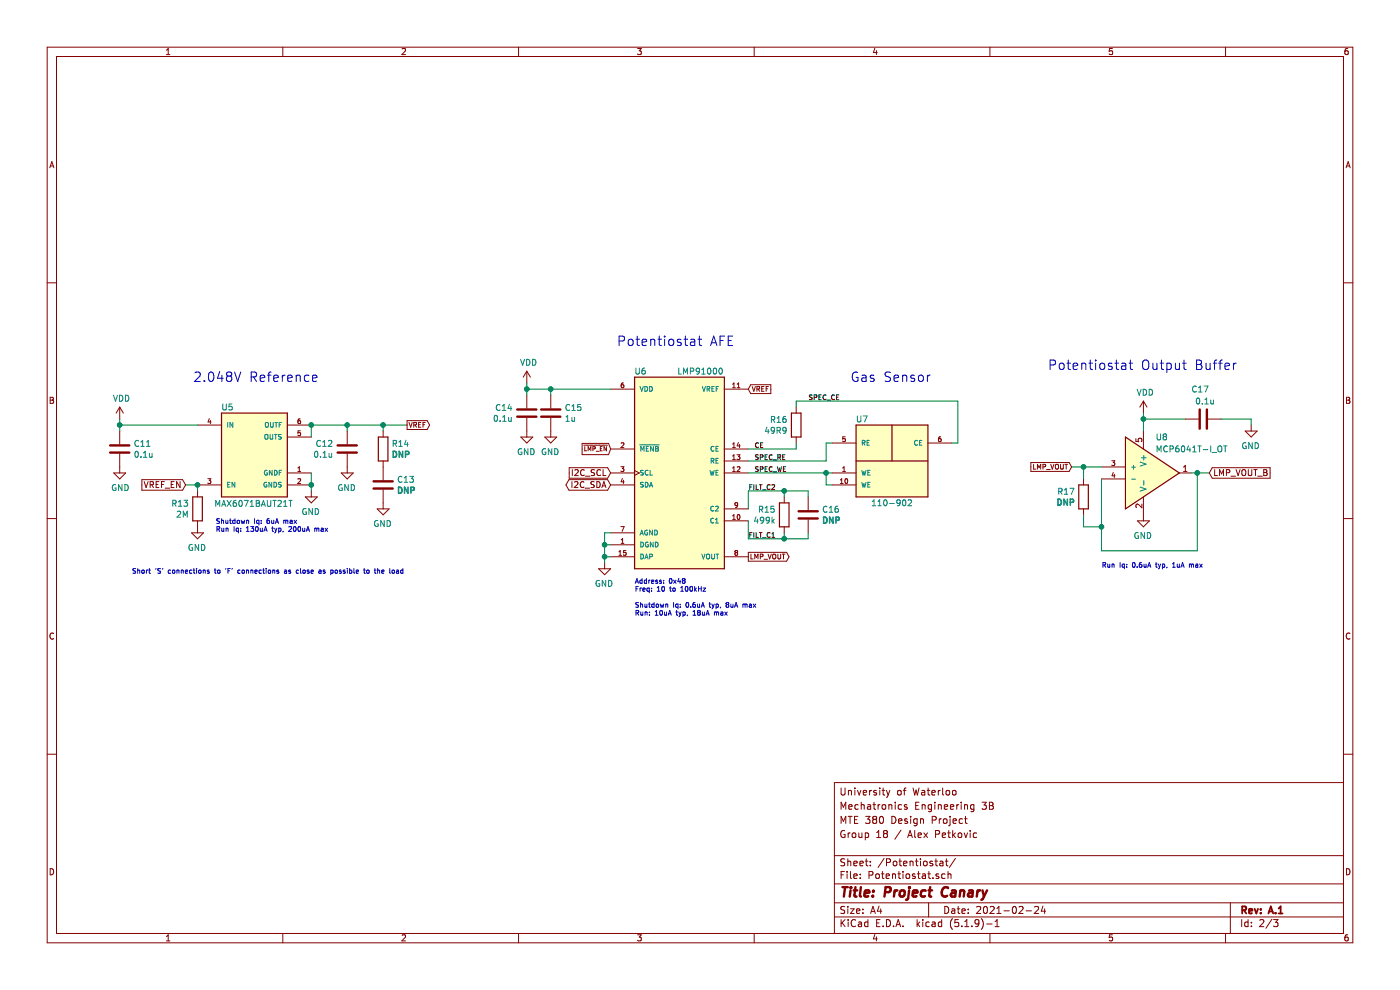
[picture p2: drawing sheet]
EESchema Schematic File Version 4
EELAYER 30 0
EELAYER END
$Descr A4 11693 8268
encoding utf-8
Sheet 2 3
Title "Project Canary"
Date "2021-02-24"
Rev "A.1"
Comp ""
Comment1 "Group 18 / Alex Petkovic"
Comment2 "MTE 380 Design Project"
Comment3 "Mechatronics Engineering 3B"
Comment4 "University of Waterloo"
$EndDescr
$Comp
L JetkovKiCADLib:LMP91000 U?
U 1 1
P 5800 4050
AR Path="/605CEBF3" Ref="U?"  Part="1" 
AR Path="/605B4CA4/605CEBF3" Ref="U6"  Part="1" 
F 0 "U6" H 5350 5000 50  0000 C CNN
F 1 "LMP91000" H 5850 5000 50  0000 C CNN
F 2 "JetkovKiCADLib:LMP91000" H 5300 2900 50  0001 L BNN
F 3 "http://www.ti.com/general/docs/suppproductinfo.tsp?distId=10&gotoUrl=http%3A%2F%2Fwww.ti.com%2Flit%2Fgpn%2Flmp91000" H 5300 2900 50  0001 L BNN
F 4 "LMP91000SD/NOPB" H 5750 3150 40  0001 C CNN "Part Number"
F 5 "Texas Instruments" H 5750 3150 40  0001 C CNN "Manufacturer"
F 6 "IC AFE 1 CHAN 8BIT 14WSON" H 5750 3150 40  0001 C CNN "Description"
F 7 "-40°C +85°C" H 5600 3150 40  0001 C CNN "Temp Range"
	1    5800 4050
	1    0    0    -1  
$EndComp
Text GLabel 5100 4050 0    50   BiDi ~ 0
I2C_SDA
Text GLabel 5100 3950 0    50   Input ~ 0
I2C_SCL
$Comp
L power:GND #PWR?
U 1 1
P 5050 4700
AR Path="/605CEBFB" Ref="#PWR?"  Part="1" 
AR Path="/605B4CA4/605CEBFB" Ref="#PWR048"  Part="1" 
F 0 "#PWR048" H 5050 4450 50  0001 C CNN
F 1 "GND" H 5055 4527 50  0000 C CNN
F 2 "" H 5050 4700 50  0001 C CNN
F 3 "" H 5050 4700 50  0001 C CNN
	1    5050 4700
	-1   0    0    -1  
$EndComp
Wire Wire Line
	5050 4700 5050 4650
Wire Wire Line
	5050 4450 5100 4450
Wire Wire Line
	5100 4550 5050 4550
Connection ~ 5050 4550
Wire Wire Line
	5050 4550 5050 4450
Wire Wire Line
	5100 4650 5050 4650
Connection ~ 5050 4650
Wire Wire Line
	5050 4650 5050 4550
$Comp
L Device:R R?
U 1 1
P 6650 3550
AR Path="/605CEC09" Ref="R?"  Part="1" 
AR Path="/605B4CA4/605CEC09" Ref="R16"  Part="1" 
F 0 "R16" H 6720 3596 50  0000 L CNN
F 1 "49R9" H 6720 3505 50  0000 L CNN
F 2 "JetkovKiCADLib:R_0402_NoSilk" V 6580 3550 50  0001 C CNN
F 3 "https://www.seielect.com/catalog/sei-rmcf_rmcp.pdf" H 6650 3550 50  0001 C CNN
F 4 "RES 49.9 OHM 1% 1/16W 0402" H 6650 3550 50  0001 C CNN "Description"
F 5 "Stackpole Electronics Inc" H 6650 3550 50  0001 C CNN "Manufacturer"
F 6 "RMCF0402FT49R9" H 6650 3550 50  0001 C CNN "Part Number"
F 7 "-55°C +155°C" H 6650 3550 50  0001 C CNN "Temp Range"
	1    6650 3550
	-1   0    0    -1  
$EndComp
Wire Wire Line
	6650 3350 6650 3400
Wire Wire Line
	6650 3750 6650 3700
$Comp
L JetkovKiCADLib:SPEC-110-902 U?
U 1 1
P 7450 3850
AR Path="/605CEC15" Ref="U?"  Part="1" 
AR Path="/605B4CA4/605CEC15" Ref="U7"  Part="1" 
F 0 "U7" H 7200 4200 50  0000 C CNN
F 1 "110-902" H 7450 3500 50  0000 C CNN
F 2 "JetkovKiCADLib:SPEC-110-902" H 7200 3250 50  0001 L BNN
F 3 "http://www.spec-sensors.com/wp-content/uploads/2016/06/RESP_IRR_20-C-Package-110-902.pdf" H 7750 3400 50  0001 L BNN
F 4 "110-902" H 7500 3150 40  0001 C CNN "Part Number"
F 5 "SPEC Sensors, LLC" H 7500 3150 40  0001 C CNN "Manufacturer"
F 6 "SENS GAS AIR QUAL ANALG CUR MOD" H 7500 3150 40  0001 C CNN "Description"
F 7 "-10°C +40°C" H 7500 3150 40  0001 C CNN "Temp Range"
	1    7450 3850
	1    0    0    -1  
$EndComp
Wire Wire Line
	6950 3700 6900 3700
Wire Wire Line
	6900 3700 6900 3850
Wire Wire Line
	6950 3950 6900 3950
Wire Wire Line
	6950 4050 6900 4050
Wire Wire Line
	6900 4050 6900 3950
Connection ~ 6900 3950
Wire Wire Line
	7950 3700 8000 3700
Wire Wire Line
	8000 3700 8000 3350
Wire Wire Line
	6650 3350 8000 3350
$Comp
L Device:R R?
U 1 1
P 6550 4300
AR Path="/605CEC24" Ref="R?"  Part="1" 
AR Path="/605B4CA4/605CEC24" Ref="R15"  Part="1" 
F 0 "R15" H 6620 4346 50  0000 L CNN
F 1 "499k" H 6620 4255 50  0000 L CNN
F 2 "JetkovKiCADLib:R_0402_NoSilk" V 6480 4300 50  0001 C CNN
F 3 "https://www.seielect.com/catalog/sei-rmcf_rmcp.pdf" H 6550 4300 50  0001 C CNN
F 4 "RES 499K OHM 1% 1/16W 0402" H 6550 4300 50  0001 C CNN "Description"
F 5 "Stackpole Electronics Inc" H 6550 4300 50  0001 C CNN "Manufacturer"
F 6 "RMCF0402FT499K" H 6550 4300 50  0001 C CNN "Part Number"
F 7 "-55°C +155°C" H 6550 4300 50  0001 C CNN "Temp Range"
	1    6550 4300
	-1   0    0    -1  
$EndComp
$Comp
L Device:C C?
U 1 1
P 6750 4300
AR Path="/605CEC2A" Ref="C?"  Part="1" 
AR Path="/605B4CA4/605CEC2A" Ref="C16"  Part="1" 
F 0 "C16" H 6865 4346 50  0000 L CNN
F 1 "DNP" H 6865 4255 50  0000 L CNB
F 2 "JetkovKiCADLib:C_0402_NoSilk" H 6788 4150 50  0001 C CNN
F 3 "~" H 6750 4300 50  0001 C CNN
F 4 "~" H 6750 4300 50  0001 C CNN "Description"
F 5 "~" H 6750 4300 50  0001 C CNN "Manufacturer"
F 6 "~" H 6750 4300 50  0001 C CNN "Part Number"
F 7 "~" H 6750 4300 50  0001 C CNN "Temp Range"
	1    6750 4300
	1    0    0    -1  
$EndComp
Wire Wire Line
	6750 4150 6750 4100
Wire Wire Line
	6750 4100 6550 4100
Wire Wire Line
	6250 4100 6250 4250
Wire Wire Line
	6550 4150 6550 4100
Connection ~ 6550 4100
Wire Wire Line
	6550 4100 6250 4100
Wire Wire Line
	6750 4450 6750 4500
Wire Wire Line
	6750 4500 6550 4500
Wire Wire Line
	6250 4500 6250 4350
Wire Wire Line
	6550 4500 6550 4450
Connection ~ 6550 4500
Wire Wire Line
	6550 4500 6250 4500
Wire Wire Line
	6250 3750 6650 3750
Wire Wire Line
	6250 3850 6900 3850
Wire Wire Line
	6250 3950 6900 3950
$Comp
L Device:C C?
U 1 1
P 4600 3450
AR Path="/605CEC3F" Ref="C?"  Part="1" 
AR Path="/605B4CA4/605CEC3F" Ref="C15"  Part="1" 
F 0 "C15" H 4715 3496 50  0000 L CNN
F 1 "1u" H 4715 3405 50  0000 L CNN
F 2 "JetkovKiCADLib:C_0402_NoSilk" H 4638 3300 50  0001 C CNN
F 3 "https://media.digikey.com/pdf/Data%20Sheets/Samsung%20PDFs/CL05A105KP5NNNC_Spec.pdf" H 4600 3450 50  0001 C CNN
F 4 "CAP CER 1UF 10V X5R 0402" H 4600 3450 50  0001 C CNN "Description"
F 5 "Samsung Electro-Mechanics" H 4600 3450 50  0001 C CNN "Manufacturer"
F 6 "CL05A105KP5NNNC" H 4600 3450 50  0001 C CNN "Part Number"
F 7 "-55°C +85°C" H 4600 3450 50  0001 C CNN "Temp Range"
	1    4600 3450
	1    0    0    -1  
$EndComp
$Comp
L power:GND #PWR?
U 1 1
P 4600 3600
AR Path="/605CEC45" Ref="#PWR?"  Part="1" 
AR Path="/605B4CA4/605CEC45" Ref="#PWR047"  Part="1" 
F 0 "#PWR047" H 4600 3350 50  0001 C CNN
F 1 "GND" H 4605 3427 50  0000 C CNN
F 2 "" H 4600 3600 50  0001 C CNN
F 3 "" H 4600 3600 50  0001 C CNN
	1    4600 3600
	-1   0    0    -1  
$EndComp
Wire Wire Line
	5100 3250 4600 3250
Wire Wire Line
	4600 3250 4600 3300
$Comp
L JetkovKiCADLib:MAX6071BAUT21T U?
U 1 1
P 2350 3950
AR Path="/605CEC51" Ref="U?"  Part="1" 
AR Path="/605B4CA4/605CEC51" Ref="U5"  Part="1" 
F 0 "U5" H 1900 4500 50  0000 C CNN
F 1 "MAX6071BAUT21T" H 2118 3695 50  0000 C CNN
F 2 "JetkovKiCADLib:MAX6071BAUT21" H 1850 3150 50  0001 L BNN
F 3 "https://datasheets.maximintegrated.com/en/ds/MAX6070-MAX6071.pdf" H 2350 3950 50  0001 L BNN
F 4 "MAX6071BAUT21+T" H 2300 3450 40  0001 C CNN "Part Number"
F 5 "Maxim Integrated" H 2300 3450 40  0001 C CNN "Manufacturer"
F 6 "IC VREF SERIES 0.08% SOT23-6" H 2300 3450 40  0001 C CNN "Description"
F 7 "-40°C +125°C" H 2300 3450 40  0001 C CNN "Temp Range"
	1    2350 3950
	1    0    0    -1  
$EndComp
Text GLabel 6250 4650 2    40   Output ~ 0
LMP_VOUT
Wire Wire Line
	2600 3650 2600 3550
Wire Wire Line
	2600 3950 2600 4050
Connection ~ 2600 4050
Wire Wire Line
	2600 4050 2600 4100
$Comp
L power:GND #PWR?
U 1 1
P 2600 4100
AR Path="/605CEC5C" Ref="#PWR?"  Part="1" 
AR Path="/605B4CA4/605CEC5C" Ref="#PWR042"  Part="1" 
F 0 "#PWR042" H 2600 3850 50  0001 C CNN
F 1 "GND" H 2605 3927 50  0000 C CNN
F 2 "" H 2600 4100 50  0001 C CNN
F 3 "" H 2600 4100 50  0001 C CNN
	1    2600 4100
	-1   0    0    -1  
$EndComp
$Comp
L Device:C C?
U 1 1
P 2900 3750
AR Path="/605CEC62" Ref="C?"  Part="1" 
AR Path="/605B4CA4/605CEC62" Ref="C12"  Part="1" 
F 0 "C12" H 3015 3796 50  0000 L CNN
F 1 "0.1u" H 3015 3705 50  0000 L CNN
F 2 "JetkovKiCADLib:C_0402_NoSilk" H 2938 3600 50  0001 C CNN
F 3 "http://www.samsungsem.com/kr/support/product-search/mlcc/__icsFiles/afieldfile/2018/08/17/Data%20sheet_CL05A104KP5NNNC.pdf" H 2900 3750 50  0001 C CNN
F 4 "CAP CER 0.1UF 10V X5R 0402" H 2900 3750 50  0001 C CNN "Description"
F 5 "Samsung Electro-Mechanics" H 2900 3750 50  0001 C CNN "Manufacturer"
F 6 "CL05A104KP5NNNC" H 2900 3750 50  0001 C CNN "Part Number"
F 7 "-55°C +85°C" H 2900 3750 50  0001 C CNN "Temp Range"
	1    2900 3750
	-1   0    0    -1  
$EndComp
Wire Wire Line
	2900 3600 2900 3550
$Comp
L Device:C C?
U 1 1
P 1000 3750
AR Path="/605CEC69" Ref="C?"  Part="1" 
AR Path="/605B4CA4/605CEC69" Ref="C11"  Part="1" 
F 0 "C11" H 1115 3796 50  0000 L CNN
F 1 "0.1u" H 1115 3705 50  0000 L CNN
F 2 "JetkovKiCADLib:C_0402_NoSilk" H 1038 3600 50  0001 C CNN
F 3 "http://www.samsungsem.com/kr/support/product-search/mlcc/__icsFiles/afieldfile/2018/08/17/Data%20sheet_CL05A104KP5NNNC.pdf" H 1000 3750 50  0001 C CNN
F 4 "CAP CER 0.1UF 10V X5R 0402" H 1000 3750 50  0001 C CNN "Description"
F 5 "Samsung Electro-Mechanics" H 1000 3750 50  0001 C CNN "Manufacturer"
F 6 "CL05A104KP5NNNC" H 1000 3750 50  0001 C CNN "Part Number"
F 7 "-55°C +85°C" H 1000 3750 50  0001 C CNN "Temp Range"
	1    1000 3750
	1    0    0    -1  
$EndComp
$Comp
L power:GND #PWR?
U 1 1
P 1000 3900
AR Path="/605CEC6F" Ref="#PWR?"  Part="1" 
AR Path="/605B4CA4/605CEC6F" Ref="#PWR040"  Part="1" 
F 0 "#PWR040" H 1000 3650 50  0001 C CNN
F 1 "GND" H 1005 3727 50  0000 C CNN
F 2 "" H 1000 3900 50  0001 C CNN
F 3 "" H 1000 3900 50  0001 C CNN
	1    1000 3900
	1    0    0    -1  
$EndComp
Wire Wire Line
	1000 3550 1000 3600
$Comp
L power:GND #PWR?
U 1 1
P 1650 4400
AR Path="/605CEC76" Ref="#PWR?"  Part="1" 
AR Path="/605B4CA4/605CEC76" Ref="#PWR041"  Part="1" 
F 0 "#PWR041" H 1650 4150 50  0001 C CNN
F 1 "GND" H 1655 4227 50  0000 C CNN
F 2 "" H 1650 4400 50  0001 C CNN
F 3 "" H 1650 4400 50  0001 C CNN
	1    1650 4400
	-1   0    0    -1  
$EndComp
$Comp
L Device:R R?
U 1 1
P 1650 4250
AR Path="/605CEC7C" Ref="R?"  Part="1" 
AR Path="/605B4CA4/605CEC7C" Ref="R13"  Part="1" 
F 0 "R13" H 1720 4296 50  0000 L CNN
F 1 "2M" H 1720 4205 50  0000 L CNN
F 2 "JetkovKiCADLib:R_0402_NoSilk" V 1580 4250 50  0001 C CNN
F 3 "https://www.seielect.com/catalog/sei-rmcf_rmcp.pdf" H 1650 4250 50  0001 C CNN
F 4 "RES 2M OHM 1% 1/16W 0402" H 1650 4250 50  0001 C CNN "Description"
F 5 "Stackpole Electronics Inc" H 1650 4250 50  0001 C CNN "Manufacturer"
F 6 "RMCF0402FT2M00" H 1650 4250 50  0001 C CNN "Part Number"
F 7 "-55°C +155°C" H 1650 4250 50  0001 C CNN "Temp Range"
	1    1650 4250
	-1   0    0    -1  
$EndComp
Wire Wire Line
	1650 4100 1650 4050
Text GLabel 1550 4050 0    50   Input ~ 0
VREF_EN
Wire Wire Line
	1650 4050 1550 4050
Connection ~ 1650 4050
Wire Wire Line
	1000 3550 1650 3550
$Comp
L power:VDD #PWR?
U 1 1
P 1000 3500
AR Path="/605CEC87" Ref="#PWR?"  Part="1" 
AR Path="/605B4CA4/605CEC87" Ref="#PWR039"  Part="1" 
F 0 "#PWR039" H 1000 3350 50  0001 C CNN
F 1 "VDD" H 1015 3673 50  0000 C CNN
F 2 "" H 1000 3500 50  0001 C CNN
F 3 "" H 1000 3500 50  0001 C CNN
	1    1000 3500
	1    0    0    -1  
$EndComp
Wire Wire Line
	1000 3500 1000 3550
Connection ~ 1000 3550
Text GLabel 6250 3250 2    40   Input ~ 0
VREF
Text GLabel 3400 3550 2    40   Output ~ 0
VREF
$Comp
L Device:R R?
U 1 1
P 3200 3750
AR Path="/605CEC91" Ref="R?"  Part="1" 
AR Path="/605B4CA4/605CEC91" Ref="R14"  Part="1" 
F 0 "R14" H 3270 3796 50  0000 L CNN
F 1 "DNP" H 3270 3705 50  0000 L CNB
F 2 "JetkovKiCADLib:R_0402_NoSilk" V 3130 3750 50  0001 C CNN
F 3 "~" H 3200 3750 50  0001 C CNN
F 4 "~" H 3200 3750 50  0001 C CNN "Description"
F 5 "~" H 3200 3750 50  0001 C CNN "Manufacturer"
F 6 "~" H 3200 3750 50  0001 C CNN "Part Number"
F 7 "~" H 3200 3750 50  0001 C CNN "Temp Range"
	1    3200 3750
	1    0    0    -1  
$EndComp
$Comp
L Device:C C?
U 1 1
P 3200 4050
AR Path="/605CEC97" Ref="C?"  Part="1" 
AR Path="/605B4CA4/605CEC97" Ref="C13"  Part="1" 
F 0 "C13" H 3315 4096 50  0000 L CNN
F 1 "DNP" H 3315 4005 50  0000 L CNB
F 2 "JetkovKiCADLib:C_0402_NoSilk" H 3238 3900 50  0001 C CNN
F 3 "~" H 3200 4050 50  0001 C CNN
F 4 "~" H 3200 4050 50  0001 C CNN "Description"
F 5 "~" H 3200 4050 50  0001 C CNN "Manufacturer"
F 6 "~" H 3200 4050 50  0001 C CNN "Part Number"
F 7 "~" H 3200 4050 50  0001 C CNN "Temp Range"
	1    3200 4050
	1    0    0    -1  
$EndComp
$Comp
L power:GND #PWR?
U 1 1
P 3200 4200
AR Path="/605CEC9D" Ref="#PWR?"  Part="1" 
AR Path="/605B4CA4/605CEC9D" Ref="#PWR044"  Part="1" 
F 0 "#PWR044" H 3200 3950 50  0001 C CNN
F 1 "GND" H 3205 4027 50  0000 C CNN
F 2 "" H 3200 4200 50  0001 C CNN
F 3 "" H 3200 4200 50  0001 C CNN
	1    3200 4200
	-1   0    0    -1  
$EndComp
Wire Wire Line
	3200 3550 3200 3600
Wire Wire Line
	3400 3550 3200 3550
$Comp
L power:GND #PWR?
U 1 1
P 2900 3900
AR Path="/605CECA5" Ref="#PWR?"  Part="1" 
AR Path="/605B4CA4/605CECA5" Ref="#PWR043"  Part="1" 
F 0 "#PWR043" H 2900 3650 50  0001 C CNN
F 1 "GND" H 2905 3727 50  0000 C CNN
F 2 "" H 2900 3900 50  0001 C CNN
F 3 "" H 2900 3900 50  0001 C CNN
	1    2900 3900
	-1   0    0    -1  
$EndComp
Connection ~ 2600 3550
Wire Wire Line
	2600 3550 2900 3550
Wire Wire Line
	3200 3550 2900 3550
Connection ~ 3200 3550
Connection ~ 2900 3550
$Comp
L Device:C C?
U 1 1
P 4400 3450
AR Path="/605CECB0" Ref="C?"  Part="1" 
AR Path="/605B4CA4/605CECB0" Ref="C14"  Part="1" 
F 0 "C14" H 4515 3496 50  0000 L CNN
F 1 "0.1u" H 4515 3405 50  0000 L CNN
F 2 "JetkovKiCADLib:C_0402_NoSilk" H 4438 3300 50  0001 C CNN
F 3 "http://www.samsungsem.com/kr/support/product-search/mlcc/__icsFiles/afieldfile/2018/08/17/Data%20sheet_CL05A104KP5NNNC.pdf" H 4400 3450 50  0001 C CNN
F 4 "CAP CER 0.1UF 10V X5R 0402" H 4400 3450 50  0001 C CNN "Description"
F 5 "Samsung Electro-Mechanics" H 4400 3450 50  0001 C CNN "Manufacturer"
F 6 "CL05A104KP5NNNC" H 4400 3450 50  0001 C CNN "Part Number"
F 7 "-55°C +85°C" H 4400 3450 50  0001 C CNN "Temp Range"
	1    4400 3450
	-1   0    0    -1  
$EndComp
$Comp
L power:GND #PWR?
U 1 1
P 4400 3600
AR Path="/605CECB6" Ref="#PWR?"  Part="1" 
AR Path="/605B4CA4/605CECB6" Ref="#PWR046"  Part="1" 
F 0 "#PWR046" H 4400 3350 50  0001 C CNN
F 1 "GND" H 4405 3427 50  0000 C CNN
F 2 "" H 4400 3600 50  0001 C CNN
F 3 "" H 4400 3600 50  0001 C CNN
	1    4400 3600
	-1   0    0    -1  
$EndComp
Wire Wire Line
	4400 3250 4400 3300
Text Notes 5300 4950 0    40   ~ 0
Address: 0x48\nFreq: 10 to 100kHz
Text Notes 5150 2900 0    79   ~ 0
Potentiostat AFE
Text Notes 1550 3200 0    79   ~ 0
 2.048V Reference
Connection ~ 4600 3250
Wire Wire Line
	4400 3250 4600 3250
Connection ~ 4400 3250
Wire Wire Line
	4400 3200 4400 3250
$Comp
L power:VDD #PWR?
U 1 1
P 4400 3200
AR Path="/605CECC4" Ref="#PWR?"  Part="1" 
AR Path="/605B4CA4/605CECC4" Ref="#PWR045"  Part="1" 
F 0 "#PWR045" H 4400 3050 50  0001 C CNN
F 1 "VDD" H 4415 3373 50  0000 C CNN
F 2 "" H 4400 3200 50  0001 C CNN
F 3 "" H 4400 3200 50  0001 C CNN
	1    4400 3200
	1    0    0    -1  
$EndComp
$Comp
L JetkovKiCADLib:MCP6041T-I_OT U?
U 1 1
P 9600 3950
AR Path="/605CECCE" Ref="U?"  Part="1" 
AR Path="/605B4CA4/605CECCE" Ref="U8"  Part="1" 
F 0 "U8" H 9650 4250 50  0000 L CNN
F 1 "MCP6041T-I_OT" H 9650 4150 50  0000 L CNN
F 2 "JetkovKiCADLib:MCP6041T-I_OT" H 9900 3550 50  0001 L BNN
F 3 "http://www.microchip.com/mymicrochip/filehandler.aspx?ddocname=en014787" H 10200 3450 50  0001 L BNN
F 4 "MCP6041T-I/OT" H 10200 3450 40  0001 C CNN "Part Number"
F 5 "Microchip Technology" H 10200 3450 40  0001 C CNN "Manufacturer"
F 6 "IC OPAMP GP 1 CIRCUIT SOT23-5" H 10200 3450 40  0001 C CNN "Description"
F 7 "-40°C +85°C" H 10200 3450 40  0001 C CNN "Temp Range"
	1    9600 3950
	1    0    0    -1  
$EndComp
$Comp
L power:VDD #PWR?
U 1 1
P 9550 3450
AR Path="/605CECD4" Ref="#PWR?"  Part="1" 
AR Path="/605B4CA4/605CECD4" Ref="#PWR049"  Part="1" 
F 0 "#PWR049" H 9550 3300 50  0001 C CNN
F 1 "VDD" H 9565 3623 50  0000 C CNN
F 2 "" H 9550 3450 50  0001 C CNN
F 3 "" H 9550 3450 50  0001 C CNN
	1    9550 3450
	1    0    0    -1  
$EndComp
$Comp
L power:GND #PWR?
U 1 1
P 9550 4300
AR Path="/605CECDA" Ref="#PWR?"  Part="1" 
AR Path="/605B4CA4/605CECDA" Ref="#PWR050"  Part="1" 
F 0 "#PWR050" H 9550 4050 50  0001 C CNN
F 1 "GND" H 9555 4127 50  0000 C CNN
F 2 "" H 9550 4300 50  0001 C CNN
F 3 "" H 9550 4300 50  0001 C CNN
	1    9550 4300
	-1   0    0    -1  
$EndComp
Wire Wire Line
	9200 4600 10000 4600
Wire Wire Line
	10000 4600 10000 3950
Wire Wire Line
	10000 3950 9950 3950
Wire Wire Line
	9200 4000 9200 4400
Text GLabel 10100 3950 2    50   Input ~ 0
LMP_VOUT_B
Wire Wire Line
	10100 3950 10000 3950
Connection ~ 10000 3950
Text GLabel 8950 3900 0    40   Input ~ 0
LMP_VOUT
$Comp
L Device:C C?
U 1 1
P 10050 3500
AR Path="/605CECE8" Ref="C?"  Part="1" 
AR Path="/605B4CA4/605CECE8" Ref="C17"  Part="1" 
F 0 "C17" V 9800 3450 50  0000 L CNN
F 1 "0.1u" V 9900 3400 50  0000 L CNN
F 2 "JetkovKiCADLib:C_0402_NoSilk" H 10088 3350 50  0001 C CNN
F 3 "http://www.samsungsem.com/kr/support/product-search/mlcc/__icsFiles/afieldfile/2018/08/17/Data%20sheet_CL05A104KP5NNNC.pdf" H 10050 3500 50  0001 C CNN
F 4 "CAP CER 0.1UF 10V X5R 0402" H 10050 3500 50  0001 C CNN "Description"
F 5 "Samsung Electro-Mechanics" H 10050 3500 50  0001 C CNN "Manufacturer"
F 6 "CL05A104KP5NNNC" H 10050 3500 50  0001 C CNN "Part Number"
F 7 "-55°C +85°C" H 10050 3500 50  0001 C CNN "Temp Range"
	1    10050 3500
	0    -1   1    0   
$EndComp
$Comp
L power:GND #PWR?
U 1 1
P 10450 3550
AR Path="/605CECEE" Ref="#PWR?"  Part="1" 
AR Path="/605B4CA4/605CECEE" Ref="#PWR051"  Part="1" 
F 0 "#PWR051" H 10450 3300 50  0001 C CNN
F 1 "GND" H 10455 3377 50  0000 C CNN
F 2 "" H 10450 3550 50  0001 C CNN
F 3 "" H 10450 3550 50  0001 C CNN
	1    10450 3550
	-1   0    0    -1  
$EndComp
Wire Wire Line
	9550 3450 9550 3500
Connection ~ 9550 3500
Wire Wire Line
	9550 3500 9550 3600
Wire Wire Line
	10450 3500 10450 3550
Wire Wire Line
	10200 3500 10450 3500
Wire Wire Line
	9550 3500 9900 3500
$Comp
L Device:R R?
U 1 1
P 9050 4150
AR Path="/605CECFA" Ref="R?"  Part="1" 
AR Path="/605B4CA4/605CECFA" Ref="R17"  Part="1" 
F 0 "R17" H 9120 4196 50  0000 L CNN
F 1 "DNP" H 9120 4105 50  0000 L CNB
F 2 "JetkovKiCADLib:R_0402_NoSilk" V 8980 4150 50  0001 C CNN
F 3 "~" H 9050 4150 50  0001 C CNN
F 4 "~" H 9050 4150 50  0001 C CNN "Description"
F 5 "~" H 9050 4150 50  0001 C CNN "Manufacturer"
F 6 "~" H 9050 4150 50  0001 C CNN "Part Number"
F 7 "~" H 9050 4150 50  0001 C CNN "Temp Range"
	1    9050 4150
	-1   0    0    -1  
$EndComp
Wire Wire Line
	8950 3900 9050 3900
Wire Wire Line
	9050 3900 9050 4000
Wire Wire Line
	9050 3900 9200 3900
Connection ~ 9050 3900
Wire Wire Line
	9050 4300 9050 4400
Wire Wire Line
	9050 4400 9200 4400
Connection ~ 9200 4400
Wire Wire Line
	9200 4400 9200 4600
Text Notes 8750 3100 0    79   ~ 0
Potentiostat Output Buffer
Text GLabel 5100 3750 0    35   Input ~ 0
~LMP_EN~
Text Notes 1800 4450 0    40   ~ 0
Shutdown Iq: 6uA max\nRun Iq: 130uA typ, 200uA max
Text Notes 5300 5150 0    40   ~ 0
Shutdown Iq: 0.6uA typ, 8uA max\nRun: 10uA typ, 18uA max
Text Notes 9200 4750 0    40   ~ 0
Run Iq: 0.6uA typ, 1uA max
Text Notes 7100 3200 0    79   ~ 0
Gas Sensor
Text Label 6300 3950 0    40   ~ 0
SPEC_WE
Text Label 6300 3850 0    40   ~ 0
SPEC_RE
Text Label 6750 3350 0    40   ~ 0
SPEC_CE
Text Label 6300 3750 0    40   ~ 0
CE
Text Notes 1100 4800 0    40   ~ 0
Short 'S' connections to 'F' connections as close as possible to the load
Text Label 6250 4100 0    40   ~ 0
FILT_C2
Text Label 6250 4500 0    40   ~ 0
FILT_C1
$EndSCHEMATC
